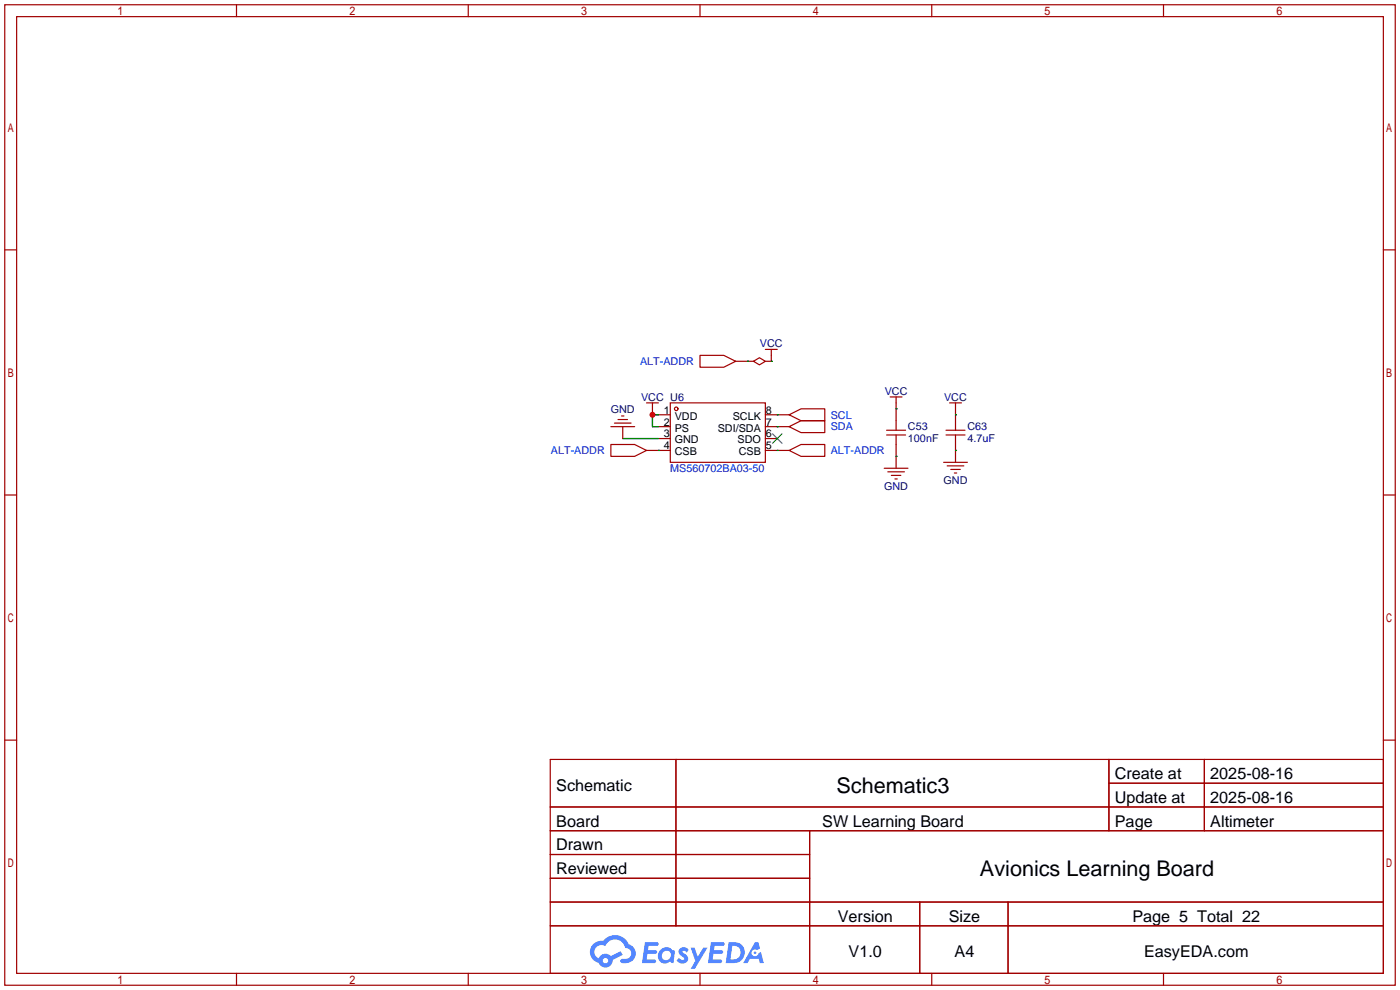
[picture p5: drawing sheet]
<svg xmlns="http://www.w3.org/2000/svg" width="299mm" height="212mm" viewBox="0 0 299 212" stroke-linecap="round" stroke-linejoin="round" font-family="sans-serif">
<g fill="none" stroke="#a10000" stroke-width=".25">
<path d="M1 1h297.2v209.6h-297.2zM3.6 3.6h292.1v204.4h-292.1zM50.5 1v2.6M100.1 1v2.6M149.6 1v2.6M199.1 1v2.6M248.7 1v2.6M1 53.4h2.6M295.7 53.4h2.5M1 105.8h2.6M295.7 105.8h2.5M1 158.2h2.6"/>
<path d="M295.7 158.2h2.5M117.6 162.3h178.1v45.7h-178.1zM117.6 172.5h178.1M117.6 177.5h178.1M144.5 162.3v35.6M173 177.5v30.5M237 162.3v15.2M237 167.4h58.7M257.4 162.3v15.2M117.6 182.6h55.4M117.6 192.8h178.1M117.6 187.7h55.4"/>
<path d="M117.6 197.9h178.1M196.6 192.8v15.2M215.4 192.8v15.2M50.5 208v2.6M100.1 208v2.6M149.6 208v2.6M199.1 208v2.6M248.7 208v2.6"/>
</g>
<g fill="#5487ff">
<path d="M145.3 202.7a1.3 1.3 0 0 1 1.9 .3l-.4 .6a.54 .54 0 0 0-.9-.2l.1 .2a1.34 1.34 0 0 1 .9 1.8 1.47 1.47 0 0 1-2.3-.1l.5-.6 .8 .5a.31 .31 0 0 0 .4-.3 .31 .31 0 0 0-.3-.4 1.12 1.12 0 0 1-.7-1.8z"/>
<path d="M147.6 202.5h.9l.6 2 1.2-2h.9l-2.7 4.6h-.9l1-1.7z"/>
<path d="M137.8 201.4h1.7a1.31 1.31 0 0 1 1.2 .2 .4 .4 0 0 1-.3 .5l-1.8 .1-.1 .9h1.6a.4 .4 0 0 1 .4 .4 .4 .4 0 0 1-.5 .4h-1.6l-.2 1.2h1.4a.46 .46 0 0 1 .5 0 .46 .46 0 0 1 .1 .5l-.4 .2h-2.6z"/>
<path d="M151.9 201.4h1.7a1.32 1.32 0 0 1 1.2 .2 .39 .39 0 0 1-.3 .5l-1.8 .1-.1 .9h1.6a.4 .4 0 0 1 .4 .4 .4 .4 0 0 1-.4 .4h-1.7l-.2 1.2h1.4a.46 .46 0 0 1 .5 0 .46 .46 0 0 1 .1 .5l-.4 .2h-2.6z"/>
<path d="M161.3 201.4h.8l.3 1.3-.6 .4a.75 .75 0 0 0-1.1 .3 .75 .75 0 0 0 .5 1 .75 .75 0 0 0 .9-.7l.5-.2 .6 2.3h-.8l-.3-.9h-1.8l-.5 .9h-1z"/>
<path d="M155.7 201.4l-.6 4.4h1.5a2.27 2.27 0 0 0 2.6-2.2 2.27 2.27 0 0 0-2.7-2.2zM156.5 202.1a1.5 1.5 0 0 1 1.8 1.6 1.5 1.5 0 0 1-1.9 1.4h-.3z"/>
<path d="M141.2 203a1.6 1.6 0 0 0-.3 2.3 1.6 1.6 0 0 0 2.3 .2l.7 .3 .3-2.4-.1-.3-.5-.1a1.58 1.58 0 0 0-2.4 0zM141.8 203.5a.98 .98 0 0 1 1.6 .4 .98 .98 0 0 1-1.1 1.3 .94 .94 0 0 1-.9-.7 .94 .94 0 0 1 .4-1z"/>
<path d="M126.8 201.8a2.37 2.37 0 0 0 1.1 4 1.54 1.54 0 0 0 1.8 1 1.54 1.54 0 0 0 1.2-1.6l2.2-1.1-.5-.8-2 1a1.57 1.57 0 0 0-2.7 .5 1.5 1.5 0 0 1-.7-2.1 1.5 1.5 0 0 1 2.2-.5 2.23 2.23 0 0 1 2.3-1.4 2.23 2.23 0 0 1 2 1.8 1.16 1.16 0 0 1 1.2 1.1 1.16 1.16 0 0 1-1.1 1.2h-.7a.47 .47 0 0 0-.5 .4 .47 .47 0 0 0 .4 .5 2.17 2.17 0 0 0 2.5-.9 2.17 2.17 0 0 0-.3-2.7l-.8-.4a3.2 3.2 0 0 0-5.5-.7l-1.1 .1zM128.8 205.3a.6 .6 0 0 1 1.2 0 .6 .6 0 0 1-1.2 0z"/>
<circle cx="161.4" cy="203.6" r=".28"/>
</g>
<g fill="none" stroke="#a10000" stroke-width=".25">
<path d="M149.6 75.9h5.1l2.5 1.3-2.5 1.3h-5.1zM157.2 77.2h3.8M161 77.2l1.3-.7 1.3 .7-1.3 .8zM163.6 74.7h2.5M164.8 74.7v2.5h-1.2M130.6 95h5l2.6 1.3-2.6 1.2h-5zM130.6 91.2h5M131.3 90.4h3.6M132.1 89.7h2M132.8 88.9h.5M133.1 91.2v2.5M138.2 96.3h5.1"/>
<path d="M138.2 86.1h2.5M139.4 86.1v2.5M140.7 88.6h2.6M140.7 91.2h2.6M140.7 93.7h2.6M143.3 86.1h20.3v12.7h-20.3zM163.6 88.6h5.1M163.6 91.2h5.1M163.6 93.7h2.5M163.6 96.3h5.1M168.7 96.3l2.5-1.3h5.1v2.5h-5.1zM168.7 88.6l2.5-1.2h5.1v2.5h-5.1z"/>
<path d="M168.7 91.2l2.5-1.3h5.1v2.6h-5.1zM189.5 91.9h4M189.5 93h4M190.2 84.8h2.6M191.5 84.8v7.1M191.5 93v7.1M201.7 98.8h5.1M202.2 91.9h4M202.2 93h4M202.4 99.6h3.6M202.9 86.1h2.6M204.2 86.1v5.8"/>
<path d="M204.2 93v5.8M189 100.1h5.1M189.7 100.8h3.6M190.5 101.6h2M191.3 102.4h.5M203.2 100.3h2M204 101.1h.5"/>
<circle cx="144.5" cy="87.4" r=".38"/>
</g>
<path d="M165.1 92.7l2 2M167.1 92.7l-2 2" fill="none" stroke="#3c3" stroke-width=".25"/>
<path d="M159.8 77.2h.1M164.8 77.2h.1M133.1 93.7h7.6M140.7 96.3h.1M140.7 88.6h-1.3v2.6h1.3M166.1 96.3h.1M166.1 88.6h.1M166.1 91.2h.1M191.5 97.5h.1M191.5 87.4h.1M204.2 88.6h.1M204.2 96.3h.1" fill="none" stroke="#008700" stroke-width=".25"/>
<circle cx="139.4" cy="88.6" r=".63" fill="#c00"/>
<g font-size="4.6">
<text x="178.8" y="169.4">Schematic3</text>
<text x="209.4" y="187.2">Avionics Learning Board</text>
</g>
<g font-size="3.5">
<text x="238.3" y="166.5">Create at</text>
<text x="258.7" y="166.5">2025-08-16</text>
<text x="118.9" y="169.1">Schematic</text>
<text x="238.3" y="171.6">Update at</text>
<text x="258.7" y="171.6">2025-08-16</text>
<text x="118.9" y="176.7">Board</text>
<text x="175.7" y="176.7">SW Learning Board</text>
<text x="238.3" y="176.7">Page</text>
<text x="258.7" y="176.7">Altimeter</text>
<text x="118.9" y="181.8">Drawn</text>
<text x="118.9" y="186.8">Reviewed</text>
<text x="179.1" y="197">Version</text>
<text x="202.8" y="197">Size</text>
<text x="242" y="197">Page 5 Total 22</text>
<text x="181.4" y="204.6">V1.0</text>
<text x="204" y="204.6">A4</text>
<text x="244.5" y="204.6">EasyEDA.com</text>
</g>
<g font-size="2.3" fill="#000080">
<text x="162.4" y="74.2">VCC</text>
<text x="130.5" y="88.2">GND</text>
<text x="137" y="85.6">VCC U6</text>
<text x="189.1" y="84.4">VCC</text>
<text x="201.8" y="85.6">VCC</text>
<text x="194.1" y="92">C53</text>
<text x="194.1" y="94.5">100nF</text>
<text x="206.8" y="92">C63</text>
<text x="206.8" y="94.5">4.7uF</text>
<text x="189" y="104.7">GND</text>
<text x="201.7" y="103.4">GND</text>
</g>
<g font-size="2.3" fill="#00f">
<text x="136.8" y="78">ALT-ADDR</text>
<text x="177.5" y="89.5">SCL</text>
<text x="177.5" y="92">SDA</text>
<text x="117.7" y="97.1">ALT-ADDR</text>
<text x="143.3" y="100.9">MS560702BA03-50</text>
<text x="177.5" y="97.1">ALT-ADDR</text>
</g>
<g font-size="2.3">
<text x="141.8" y="88.4">1</text>
<text x="144.2" y="89.7">VDD</text>
<text x="156.6" y="89.7">SCLK</text>
<text x="163.7" y="88.4">8</text>
<text x="141.8" y="91">2</text>
<text x="141.8" y="93.5">3</text>
<text x="144.2" y="92.2">PS</text>
<text x="144.2" y="94.8">GND</text>
<text x="153.4" y="92.2">SDI/SDA</text>
<text x="157.6" y="94.8">SDO</text>
<text x="163.7" y="93.5">6</text>
<text x="163.7" y="91">7</text>
<text x="141.8" y="96">4</text>
<text x="144.2" y="97.3">CSB</text>
<text x="157.9" y="97.3">CSB</text>
<text x="163.7" y="96">5</text>
</g>
</svg>
